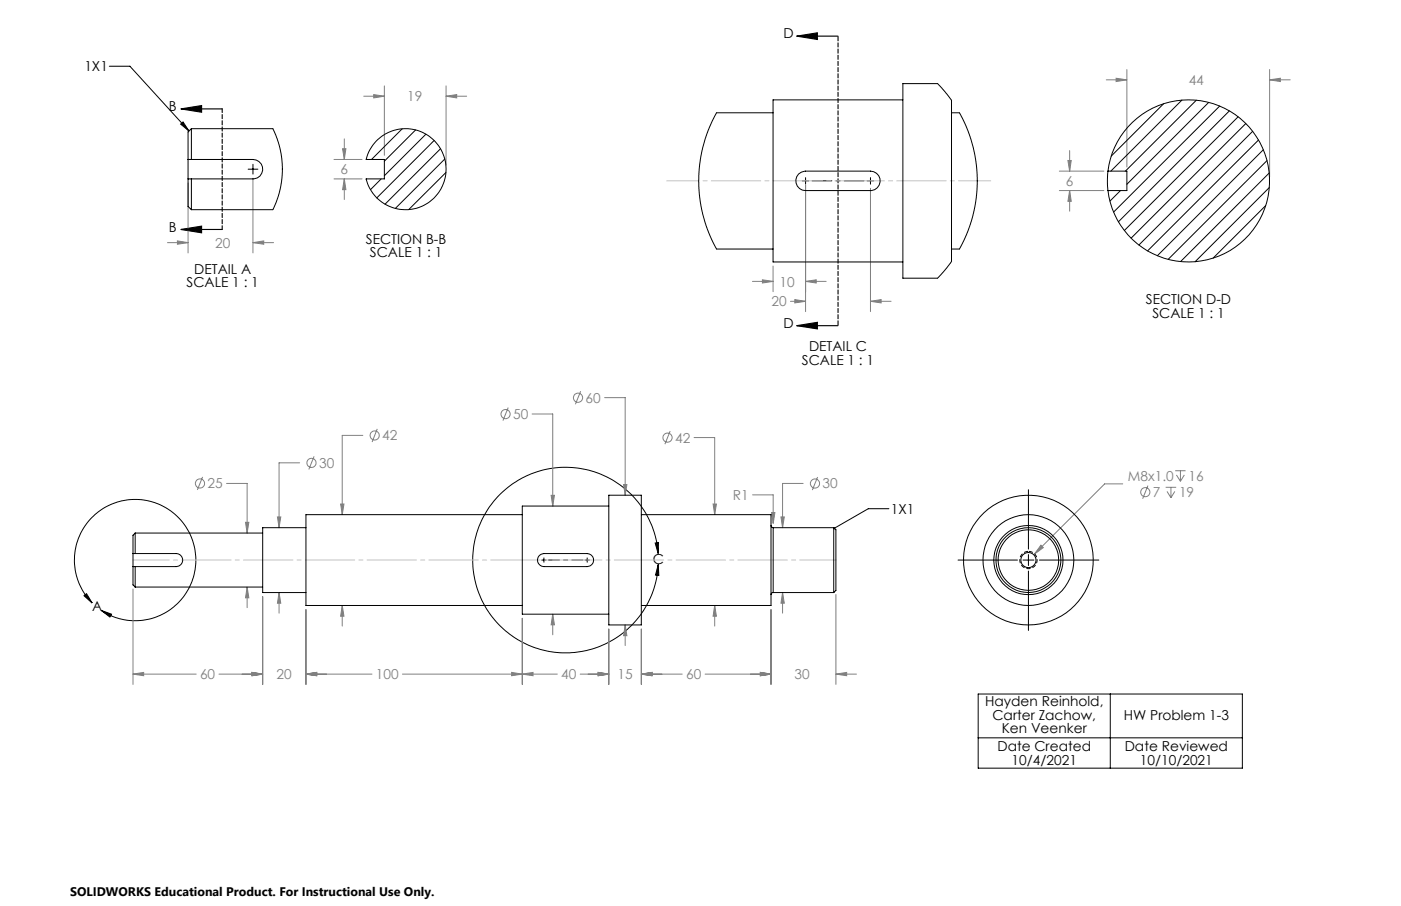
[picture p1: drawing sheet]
<svg xmlns="http://www.w3.org/2000/svg" width="432mm" height="279mm" viewBox="0 0 432 279" stroke-linecap="round" stroke-linejoin="round" font-family="sans-serif">
<g fill="none" stroke="#808080" stroke-width=".31">
<path d="M112.1 29.7h6.4M115.2 29.2l3.3 .5-3.3 .5zM118.5 26.5v21.4M137.5 29.7l3.3-.5v1zM137.5 26.5v24.4M137.5 29.7h6.3M341 24.6h6.3M344 24.1l3.3 .5-3.3 .6zM347.3 21.4v30.1M391.3 24.6l3.3-.5v1.1zM391.3 21.4v33.1M391.3 24.6h6.4"/>
<path d="M58 56.4v21.6M78 55v23M102.9 49.2h8.7M102.9 55.2h8.7M105.6 45.9h1l-.5 3.3zM106.1 42.8v6.4M106.1 55.2v6.3M106.1 55.2l.5 3.3h-1zM248.3 57v39.1M268.3 58.1v38M326.5 52.8h13.7M326.5 58.8h13.7"/>
<path d="M329.1 49.5h1.1l-.5 3.3zM329.7 58.8l.5 3.3h-1.1zM329.7 46.4v6.4M329.7 58.8v6.3M51.6 74.8h6.4M54.7 74.3l3.3 .5-3.3 .5zM78 74.8l3.3-.5v1zM78 74.8h6.3M231.9 86.8h6.4M235 86.3l3.3 .5-3.3 .5zM238.3 82.1v7.9M243.6 92.9h4.7"/>
<path d="M245 92.4l3.3 .5-3.3 .5zM248.3 86.8l3.3-.5v1zM248.3 86.8h6.3M268.3 92.9l3.3-.5v1zM268.3 92.9h6.3M111.8 134.3h-6.3v24.4M116.3 132.3l-1.6 4M156.6 125.7l-1.6 4M164 127.7h6.4v28.4M179 120.7l-1.7 4M186.3 122.6h6.4v30.1M206.6 132.9l-1.7 4.1"/>
<path d="M213.9 134.9h6.4v23.8M62.4 147.1l-1.6 4M69.8 149.1h6.4v15.3M85.5 159.4h1l-.5 3.3zM92.4 142.7h-6.4v20M96.8 140.7l-1.6 4.1M105 155.4h1l-.5 3.3zM169.9 152.8h1l-.5 3.3zM192.2 149.4h1l-.5 3.3zM219.8 155.4h1l-.5 3.3zM232 152.6h6.3v8.8M237.8 158.1h1l-.5 3.3z"/>
<path d="M240.7 159.4h1l-.5 3.3zM247.5 149.1h-6.3v13.6M252 147.1l-1.6 4M346 149.2h-5.5l-21.7 21.7M353.8 149.8l-1.6 4M359.3 150.3h3.2M359.7 151.6l1.2 1.9M360.9 150.3v3.2M362.1 151.6l-1.2 1.9M362.2 145.2h3.2M362.6 146.5l1.2 1.9M363.8 145.2v3.2"/>
<path d="M365 146.5l-1.2 1.9M75.7 161.1h1l-.5 3.3zM320.8 168.1l.8 .8-2.8 2zM41 181.6v29.5M76.2 181l.5 3.4h-1zM76.2 181v6.4M81 184v27.1M86 182.7l.5 3.3h-1zM86 182.7v6.4M94.3 188v23.1M105.5 186.7l.5 3.3h-1zM105.5 186.7v6.4"/>
<path d="M161 190.7v20.4M170.4 189.4l.5 3.3h-1zM170.4 189.4v6.4M187.6 194v17.1M192.7 192.7l.5 3.3h-1zM192.7 192.7v6.4M197.7 194v17.1M220.3 186.7l.5 3.3h-1zM220.3 186.7v6.4M237.6 188v23.1M241.2 182.7v6.4M241.2 182.7l.5 3.3h-1z"/>
<path d="M257.6 183.3v27.8M41 207.9l3.3-.5v1zM41 207.9h19.5M67.5 207.9h13.5M77.7 207.4l3.3 .5-3.3 .5zM94.3 207.9l3.3-.5v1zM94.3 207.9h20.4M124 207.9h47.8M157.7 207.4l3.3 .5-3.3 .5zM161 207.9l3.3-.5v1zM178.8 207.9h8.8M184.4 207.4l3.2 .5-3.2 .5z"/>
<path d="M197.7 207.9l3.2-.5v1zM197.7 207.9h12.6M217.3 207.9h20.3M234.4 207.4l3.2 .5-3.2 .5zM257.6 207.9l3.3-.5v1zM257.6 207.9h6.4"/>
<circle cx="115.5" cy="134.3" r="1.4"/>
<circle cx="155.8" cy="127.7" r="1.42"/>
<circle cx="178.2" cy="122.7" r="1.41"/>
<circle cx="205.7" cy="135" r="1.42"/>
<circle cx="61.6" cy="149.1" r="1.41"/>
<circle cx="96" cy="142.7" r="1.4"/>
<circle cx="251.2" cy="149.1" r="1.42"/>
<circle cx="353" cy="151.8" r="1.41"/>
</g>
<g fill="none" stroke="#000" stroke-width=".31">
<path d="M33.7 20.4h6.3l18.2 20M55.7 38.3l.7-.7 1.8 2.8zM76.5 52.2h3M78 50.7v3M247.3 55.8h2M248.3 54.8v2M267.3 55.8h2M268.3 54.8v2M274 156.9h-6.4l-10.5 6M317 151v18.3M167 172.7h1.3M167.6 172v1.4"/>
<path d="M180.3 172.7h1.3M181 172v1.4M201.9 167.5l1.1-.2-.2 3.4zM202.8 170.7a28.6 28.6 0 0 0-43.5-22.4 28.6 28.6 0 0 0 .5 49 28.6 28.6 0 0 0 43.1-23.2M202.9 174.1l.2 3.3-1.1-.1zM295.3 172.7h18.3M315.3 172.7h3.4M317 171v3.4M317 176.1v18.3M320.4 172.7h18.3M25.9 183.7l.8-.6 1.7 2.8zM28.4 185.9a18.7 18.7 0 0 1 7-30.9 18.7 18.7 0 0 1 24.7 20 18.7 18.7 0 0 1-28.9 13.2"/>
<path d="M31.2 188.2l3.2 1.2-.5 .9zM301.5 214h81.4v22.9h-81.4zM342.2 214v22.9M301.5 227.5h81.4"/>
</g>
<path d="M245.6 11.1l6.3-1v2.1zM245.6 11.1h12.7M55.8 33.6l6.3-1v2zM55.8 33.6h12.7M55.8 70.8l6.3-1.1v2.1zM55.8 70.8h12.7M245.6 100.4l6.3-1v2zM245.6 100.4h12.7" fill="none" stroke="#000" stroke-width=".35"/>
<path d="M317 170a2.67 2.67 0 0 1 2.3 4 2.67 2.67 0 0 1-4.5 .2 2.67 2.67 0 0 1 1.9-4.2h.3" fill="none" stroke="#000" stroke-width=".31" stroke-dasharray="1.3 .6" stroke-dashoffset="-.1" stroke-linecap="butt"/>
<path d="M179.7 172.7h-10.7" fill="none" stroke="#000" stroke-width=".31" stroke-dasharray="15.2 1.3 1.3 1.3" stroke-dashoffset="11.8"/>
<path d="M266.3 55.8h-16" fill="none" stroke="#000" stroke-width=".31" stroke-dasharray="15.2 1.3 1.3 1.3" stroke-dashoffset="9.1"/>
<path d="M68.5 33.6v37.2" fill="none" stroke="#000" stroke-width=".35" stroke-dasharray="1.3 .6" stroke-dashoffset=".1"/>
<path d="M258.3 11.1v89.3" fill="none" stroke="#000" stroke-width=".35" stroke-dasharray="1.3 .6" stroke-dashoffset="-.2"/>
<path d="M41 172.7h216.7" fill="none" stroke="#c0c0c0" stroke-width=".31" stroke-dasharray="15.2 1.3 1.3 1.3" stroke-dashoffset="4.1"/>
<path d="M205.5 55.8h99.9" fill="none" stroke="#c0c0c0" stroke-width=".31" stroke-dasharray="15.2 1.3 1.3 1.3" stroke-dashoffset="5.3"/>
<g fill="#000">
<path d="M55.8 33.6l6.3-1v2zM55.8 70.8l6.3-1.1v2.1zM245.6 11.1l6.3-1v2.1zM245.6 100.4l6.3-1v2z"/>
<path d="M31.2 188.2l3.2 1.2-.5 .9zM25.9 183.7l.8-.6 1.7 2.8zM201.9 167.5l1.1-.2-.2 3.4zM202.9 174.1l.2 3.3-1.1-.1zM256.9 162.6l-.1 .5 .3-.2-.3 .2a.35 .35 0 0 0 .5 .1 .35 .35 0 0 0 .1-.5 .35 .35 0 0 0-.5-.1zM55.7 38.3l.7-.7 1.8 2.8z"/>
</g>
<path d="M105.5 186.7l.5 3.3h-1zM105 155.4h1l-.5 3.3zM85.5 159.4h1l-.5 3.3zM86 182.7l.5 3.3h-1zM76.2 181l.5 3.4h-1zM75.7 161.1h1l-.5 3.3zM170.4 189.4l.5 3.3h-1zM169.9 152.8h1l-.5 3.3zM192.2 149.4h1l-.5 3.3zM192.7 192.7l.5 3.3h-1zM41 207.9l3.3-.5v1zM77.7 207.4l3.3 .5-3.3 .5zM77.7 207.4l3.3 .5-3.3 .5zM94.3 207.9l3.3-.5v1zM94.3 207.9l3.3-.5v1zM157.7 207.4l3.3 .5-3.3 .5zM161 207.9l3.3-.5v1zM184.4 207.4l3.2 .5-3.2 .5zM184.4 207.4l3.2 .5-3.2 .5zM197.7 207.9l3.2-.5v1zM197.7 207.9l3.2-.5v1zM234.4 207.4l3.2 .5-3.2 .5zM234.4 207.4l3.2 .5-3.2 .5zM257.6 207.9l3.3-.5v1zM220.3 186.7l.5 3.3h-1zM219.8 155.4h1l-.5 3.3zM240.7 159.4h1l-.5 3.3zM241.2 182.7l.5 3.3h-1zM237.8 158.1l.5 3.3 .5-3.3zM54.7 74.3l3.3 .5-3.3 .5zM78 74.8l3.3-.5v1zM245 92.4l3.3 .5-3.3 .5zM268.3 92.9l3.3-.5v1zM235 86.3l3.3 .5-3.3 .5zM248.3 86.8l3.3-.5v1zM115.2 29.2l3.3 .5-3.3 .5zM137.5 29.7l3.3-.5v1zM105.6 45.9h1l-.5 3.3zM106.1 55.2l.5 3.3h-1zM344 24.1l3.3 .5-3.3 .6zM391.3 24.6l3.3-.5v1.1zM329.1 49.5h1.1l-.5 3.3zM329.7 58.8l.5 3.3h-1.1zM320.8 168.1l-2 2.8 2.8-2z" fill="#808080"/>
<g fill="none" stroke="#000" stroke-width=".31">
<path d="M59 39.7h25.1l1.9 5 .7 2.9 .3 3.6v3.1l-.5 3.4-.7 2.8-1.7 4.2h-25.1M59 39.7v9.5M59 39.7l-1 1v8.5M124 39.7l-9.5 9.5M238.3 34.8h-17.5l-2.6 5.7-1.7 5.2-.9 5.2-.3 4.6 .3 5.2 .9 5.2 1.9 5.8 2.4 5.1h17.5M278.3 25.8h10.7l4.3 5.1v49.7l-4.3 5.2h-10.7zM278.3 30.8h-40v50h40M293.3 34.8h2.4l2.3 4.7 1.2 3.3 1.1 4.3 .7 4 .2 3.5-.1 4.4-.5 4-.7 3.4-1.4 4.4-2.8 6h-2.4M358.7 32l-16.2 16.2M364.3 30.9l-21.9 21.9M368.7 30.9l-21.8 21.9M372.5 31.6l-25.2 25.2"/>
<path d="M375.9 32.7l-32.7 32.7M378.9 34.2l-34.2 34.2M381.6 36l-35.1 35.1M384 38.1l-35.4 35.3M58 49.2h20a3 3 0 0 1 3 3 3 3 0 0 1-3 3h-20M58 55.2v8.5l1 1M58 49.2v6M59 55.2v9.5M113 55.2l-.1 .1M116.1 43.4a12.5 12.5 0 0 1 19.1 1.6 12.5 12.5 0 0 1-5.1 18.5 12.5 12.5 0 0 1-17.2-8.3h5.6v-6h-5.6l.9-2.7zM117.5 55.2l-3.3 3.3M128.1 40.1l-9.6 9.6"/>
<path d="M131.3 41.4l-12.8 12.8M133.8 43.3l-17.7 17.7M135.8 45.9l-17.1 17.1M137.1 49l-15.3 15.3M137.4 53.2l-11.4 11.4M246.1 53.7l.9-.6 1.3-.3h20a3 3 0 0 1 3 3 3 3 0 0 1-3 3h-20a3 3 0 0 1-2.8-1.9 3 3 0 0 1 .6-3.2zM341.5 52.8a25 25 0 0 1 38.1-18.1 25 25 0 0 1 0 42.2 25 25 0 0 1-38.1-18.1M341.5 52.8l-.2 2.7 .2 3.3M341.5 52.8h5.8v6h-5.8M345.3 58.8l-3.2 3.2M386.1 40.5l-35.1 35.1M387.9 43.2l-34.2 34.2"/>
<path d="M389.4 46.2l-32.7 32.7M390.5 49.5l-30.5 30.5M391.2 53.3l-27.3 27.4M391.2 57.8l-22.9 22.9M390.1 63.4l-16.2 16.2M161 158.7h-66.7v28h66.7M187.6 152.7h10.1v40h-10.1zM187.6 156.1h-26.6v33.3h26.6M197.7 158.7h39.9v28h-39.9M41 170.7h13.3a2.01 2.01 0 0 1 2 2 2.01 2.01 0 0 1-2 2h-13.3M41 174.7v5.7l.7 .6M41 170.7v4"/>
<path d="M41.7 174.7v6.3M41.7 164.4v6.3M41.7 164.4l-.7 .7v5.6M41.7 164.4h39.3M94.3 162.7h-13.3v20h13.3M166.2 171.3l1.4-.6h13.4a2.01 2.01 0 0 1 2 2 2.01 2.01 0 0 1-2 2h-13.4a2.01 2.01 0 0 1-1.8-1.2 2.01 2.01 0 0 1 .4-2.2zM237.6 162.1l.2 .4 .5 .2M238.3 162.7v20M238.3 162.7h18.7M257 162.7v20M257 162.7l.6 .7v18.7l-.6 .6M41.7 181h39.3"/>
<path d="M238.3 182.7l-.5 .2-.2 .5M238.3 182.7h18.7"/>
<circle cx="317" cy="172.7" r="14"/>
<circle cx="317" cy="172.7" r="2.34"/>
<circle cx="317" cy="172.7" r="10"/>
<circle cx="317" cy="172.7" r="9.3"/>
<circle cx="317" cy="172.7" r="20"/>
<circle cx="317" cy="172.7" r="10.7"/>
</g>
<g font-size="4.2">
<text x="241.4" y="11.8">D</text>
<text x="26" y="22">1X1</text>
<text x="52" y="34.2">B</text>
<text x="52" y="71.4">B</text>
<text x="112.8" y="75.2">SECTION B-B</text>
<text x="114" y="79.3">SCALE 1 : 1</text>
<text x="57.5" y="88.6">SCALE 1 : 1</text>
<text x="59.9" y="84.4">DETAIL A</text>
<text x="353.2" y="93.8">SECTION D-D</text>
<text x="241.4" y="101.1">D</text>
<text x="355.2" y="98">SCALE 1 : 1</text>
<text x="247.2" y="112.4">SCALE 1 : 1</text>
<text x="249.4" y="108.3">DETAIL C</text>
<text x="274.5" y="158.5">1X1</text>
<text x="201.2" y="173.9">C</text>
<text x="28.4" y="188.4">A</text>
<text x="303.6" y="217.8">Hayden Reinhold,</text>
<text x="305.9" y="221.9">Carter Zachow,</text>
<text x="346.4" y="221.9">HW Problem 1-3</text>
<text x="308.8" y="226.1">Ken Veenker</text>
<text x="307.4" y="231.7">Date Created</text>
<text x="346.7" y="231.7">Date Reviewed</text>
<text x="311.8" y="235.9">10/4/2021</text>
<text x="351.3" y="235.9">10/10/2021</text>
</g>
<g font-size="4.2" fill="#808080">
<text x="366.4" y="26.2">44</text>
<text x="125.5" y="31.3">19</text>
<text x="105" y="53.7">6</text>
<text x="328.5" y="57.3">6</text>
<text x="66.3" y="76.4">20</text>
<text x="240.2" y="88.4">10</text>
<text x="237.8" y="94.5">20</text>
<text x="180.5" y="124.2">60</text>
<text x="158.2" y="129.2">50</text>
<text x="117.8" y="135.8">42</text>
<text x="208.1" y="136.5">42</text>
<text x="98.3" y="144.3">30</text>
<text x="347.6" y="148.2">M8x1.0</text>
<text x="366.3" y="148.2">16</text>
<text x="64" y="150.6">25</text>
<text x="225.9" y="154.2">R1</text>
<text x="253.5" y="150.6">30</text>
<text x="355.3" y="153.3">7</text>
<text x="363.4" y="153.3">19</text>
<text x="61.6" y="209.5">60</text>
<text x="85.3" y="209.5">20</text>
<text x="115.9" y="209.5">100</text>
<text x="173" y="209.5">40</text>
<text x="190.4" y="209.5">15</text>
<text x="211.5" y="209.5">60</text>
<text x="244.9" y="209.5">30</text>
</g>
<text font-size="3.8" x="21.6" y="276.3">SOLIDWORKS Educational Product. For Instructional Use Only.</text>
</svg>
